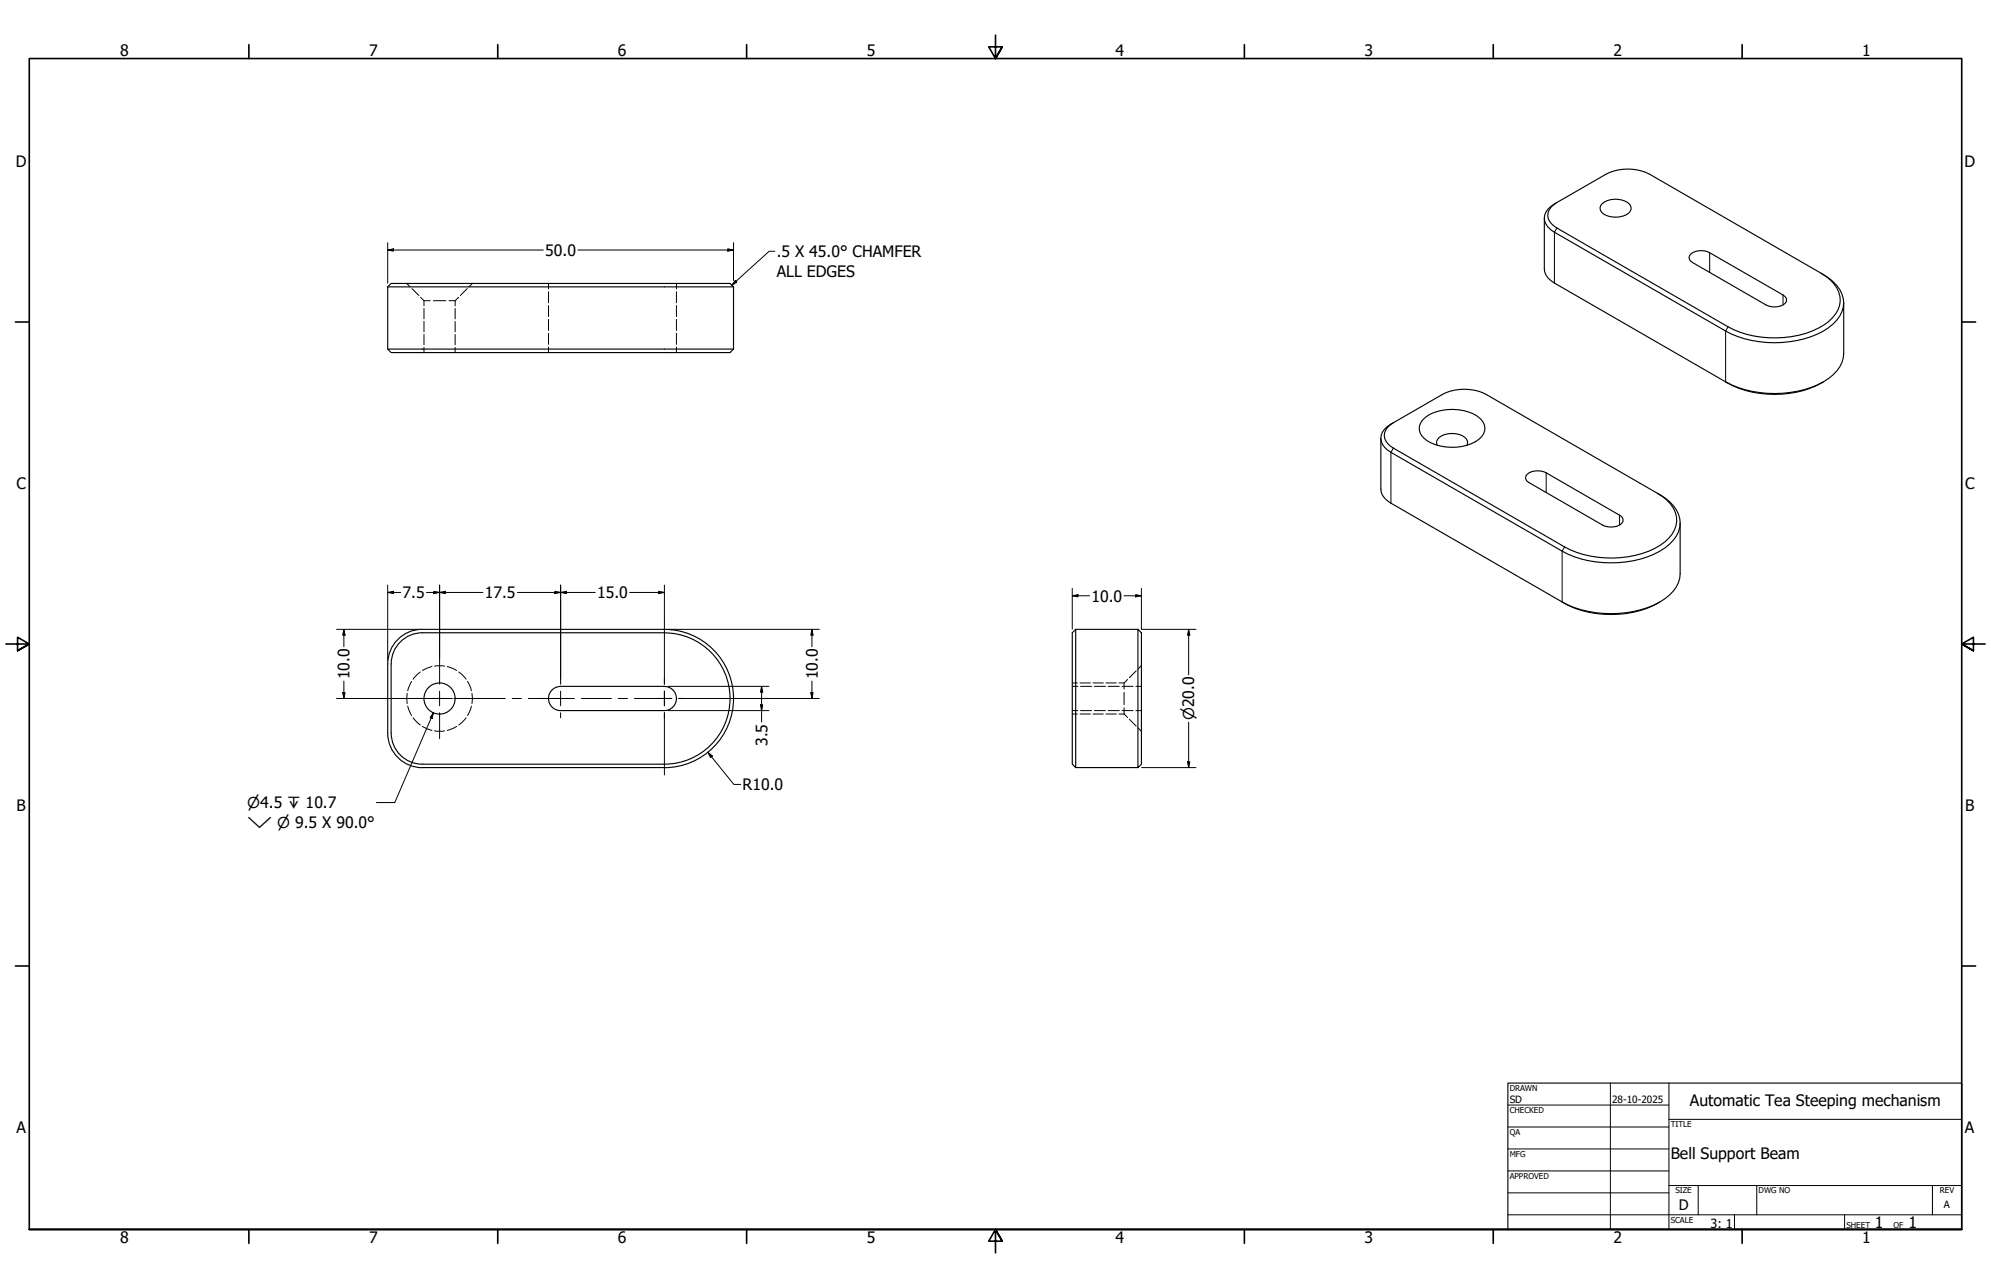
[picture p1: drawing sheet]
<svg xmlns="http://www.w3.org/2000/svg" width="864mm" height="559mm" viewBox="0 0 864 559" stroke-linecap="round" stroke-linejoin="round" font-family="sans-serif">
<!-- layer: Hidden (ANSI) -->
<g fill="none" stroke="#000" stroke-width=".43">
<path d="M176.4 123l1.5 1.5M178.7 125.2l3 3M182.4 129l1.5 1.5M183.9 130.5h2.7M183.9 130.5v2.2M183.9 133.8v4.5M183.9 139.5v4.5M188 130.5h5.4M194.7 130.5h2.7M197.4 130.5v2.2M197.4 133.8v4.5M197.4 139.5v4.5"/>
<path d="M198.9 129l-1.5 1.5M202.7 125.2l-3 3M204.9 123l-1.5 1.5M237.9 123v2.4M237.9 126.6v4.8M237.9 132.6v4.8M237.9 138.6v4.8M293.4 123v2.4M293.4 126.6v4.8M293.4 132.6v4.8M293.4 138.6v4.8M183.9 145.1v4.5"/>
<path d="M183.9 150.7v2.3M197.4 145.1v4.5M197.4 150.7v2.3M237.9 144.6v4.8M237.9 150.6v2.4M293.4 144.6v4.8M293.4 150.6v2.4M178.5 295.6l-1.7 4.1M182.3 291.5l-3.1 3.2M187.4 289.2l-4.2 1.7M188.5 289h4.4M194 289.2l4.1 1.7"/>
<path d="M199 291.5l3.2 3.2M202.8 295.6l1.7 4.1M465.1 297.8h2.4M465.1 296.3h2.2M468.5 296.3h4.5M468.7 297.8h4.8M474.1 296.3h4.5M474.7 297.8h4.8M479.7 296.3h4.5M480.7 297.8h4.8M485.4 296.3h2.2M486.7 297.8h4.8"/>
<path d="M489.1 294.8l-1.5 1.5v2.7M492.7 297.8h2.4M492.8 291l-3 3M495.1 288.8l-1.5 1.5M176.6 300.8v4.5M176.8 306.4l1.7 4M179.2 311.4l3.1 3.1M183.2 315.2l4.2 1.7M188.5 317.1h4.4M198.1 315.2l-4.1 1.7M202.2 311.4l-3.2 3.1M204.5 306.4l-1.7 4"/>
<path d="M204.7 300.8v4.5M465.1 308.3h2.4M465.1 309.8h2.2M468.5 309.8h4.5M468.7 308.3h4.8M474.1 309.8h4.5M474.7 308.3h4.8M479.7 309.8h4.5M480.7 308.3h4.8M485.4 309.8h2.2M486.7 308.3h4.8M487.6 300.4v5.4"/>
<path d="M487.6 307.1v2.7M487.6 309.8l1.5 1.5M489.8 312l3 3M492.7 308.3h2.4M493.6 315.8l1.5 1.5"/>
</g>
<!-- layer: Visible (ANSI) -->
<g fill="none" stroke="#000" stroke-width=".49">
<path d="M669.9 94.6v22.1a7.3 7.3 0 0 0 4.3 6.1l74.3 42.9M671.5 90.7l2.7-2.2 22.3-12.9a21 21 0 0 1 19.1 0l74.2 42.9a16.1 16.1 0 0 1 9.9 12.9 13.8 13.8 0 0 1-6.5 10.8 44.7 44.7 0 0 1-33.4 5.5 39 39 0 0 1-11.3-4.1l-74.3-42.8a6.6 6.6 0 0 1-3.6-8.9zM675.3 87.9a5.9 5.9 0 0 0-3.3 7.9l.8 1.1 2.5 2 74.2 42.9a44.3 44.3 0 0 0 41.5-.7 13.2 13.2 0 0 0 7.1-12.4 15.3 15.3 0 0 0-8.3-10.2M695 88.3a9.5 9.5 0 0 1 11.9 .4 2.77 2.77 0 0 1-1.4 4.4 9.8 9.8 0 0 1-10.9-1.2 2.54 2.54 0 0 1 .4-3.6zM733.3 110.2a7.6 7.6 0 0 1 8.3-.6l31.8 18.4a2.27 2.27 0 0 1 1.5 2.1 2.27 2.27 0 0 1-1.5 2.2 8.2 8.2 0 0 1-7.4 0l-31.8-18.4a2.25 2.25 0 0 1-.9-3.7zM168.2 124.5h150M168.2 124.5l1.5-1.5h147l1.5 1.5M168.2 124.5v26.9M318.2 124.5v26.9M799.7 131.4v22a13.8 13.8 0 0 1-6.5 10.8 44.7 44.7 0 0 1-33.4 5.6 39 39 0 0 1-11.3-4.1M168.2 151.4h150l-1.5 1.6h-147zM748.5 165.7a44.2 44.2 0 0 0 42.4 0"/>
<path d="M598.9 190.1v22.1a7.1 7.1 0 0 0 4.4 6.1l74.3 42.9a44.1 44.1 0 0 0 42.4 0M600.6 186.2l2.7-2.2 22.3-12.8a21.1 21.1 0 0 1 19.1 0l74.2 42.8a15.8 15.8 0 0 1 9.9 12.9 13.6 13.6 0 0 1-6.6 10.8 45.8 45.8 0 0 1-39.4 3.8l-5.2-2.4-74.3-42.8a6.5 6.5 0 0 1-3.6-8.8zM604.4 183.4a5.9 5.9 0 0 0-3.3 7.9l1.9 2.2 1.4 .9 74.2 42.9a44.1 44.1 0 0 0 41.5-.7 13.2 13.2 0 0 0 7.1-12.4 15.1 15.1 0 0 0-8.3-10.2M617 182.2a19.2 19.2 0 0 1 18-4 11.5 11.5 0 0 1 8.8 5.9 6.3 6.3 0 0 1-3.9 7.6 21.3 21.3 0 0 1-22.3-1.6 5.3 5.3 0 0 1-.6-7.9zM623.4 193.2a2.95 2.95 0 0 1 2-4.2 9.5 9.5 0 0 1 10.7 1.5l.4 .9-.3 1.8M662.4 205.8a7.7 7.7 0 0 1 8.3-.7l31.8 18.4a2.24 2.24 0 0 1 1.5 2.2 2.24 2.24 0 0 1-1.5 2.1 8.2 8.2 0 0 1-7.4 0l-31.8-18.4a2.18 2.18 0 0 1-.9-3.6zM728.8 226.9v22a13.6 13.6 0 0 1-6.6 10.8 45.8 45.8 0 0 1-39.4 3.9l-5.2-2.4M288.2 274.6a28.5 28.5 0 0 1 28.5 28.5 28.5 28.5 0 0 1-28.5 28.4M288.2 273a30 30 0 0 1 30 30.1 30 30 0 0 1-30 30M288.2 273h-105a15 15 0 0 0-15 15v30a15 15 0 0 0 15 15.1l105-.1M288.2 274.5h-105a13.5 13.5 0 0 0-13.5 13.5M466.6 273v60l-1.5-1.5v-57z"/>
<path d="M466.6 273h27M493.6 273l1.5 1.5v57l-1.5 1.5zM169.7 288v30M288.2 297.8a5.2 5.2 0 0 1 5.2 5.3 5.2 5.2 0 0 1-5.2 5.2M288.2 297.8h-45a5.2 5.2 0 0 0-5.3 5.3 5.2 5.2 0 0 0 5.3 5.2h45M169.7 318a13.5 13.5 0 0 0 13.5 13.5h105M466.6 333h27"/>
<circle cx="190.7" cy="303.1" r="6.8"/>
</g>
<!-- layer: Visible Narrow (ANSI) -->
<path d="M675.3 98.9l-1.1 1.9v22M741.6 109.6v8.6M773.4 128v4.3M749.5 141.8l-1 1.8v22.1M604.4 194.4l-1.1 1.9v22M670.7 205.1v8.6M678.6 237.3l-1 1.8v22.1M702.5 223.5v4.3" fill="none" stroke="#000" stroke-width=".43"/>
<!-- layer: Border (ANSI) -->
<g fill="none" stroke="#000" stroke-width=".71">
<path d="M107.9 19.4v6M215.9 19.4v6M323.8 19.4v6M431.8 15.2v10.2l-2.9-5.1h5.8l-2.9 5.1 2.9-5.1M539.8 19.4v6M647.7 19.4v6M755.6 19.4v6M6.7 139.7h6M850.9 139.7h6M2.5 279.4h10.2l-5.1-2.9v5.8l5.1-2.9-5.1 2.9M861.1 279.4h-10.2l5.1-2.9v5.8l-5.1-2.9 5.1 2.9M6.7 419.1h6"/>
<path d="M850.9 419.1h6M12.7 533.4v-508h838.2v508h-838.2h838.2M107.9 533.4v6M215.9 533.4v6M323.8 533.4v6M434.7 538.5l-2.9-5.1 2.9 5.1h-5.8l2.9-5.1v10.2M539.8 533.4v6M647.7 533.4v6M755.6 533.4v6"/>
</g>
<!-- layer: Title (ANSI) -->
<g fill="none" stroke="#000" stroke-width=".43">
<path d="M654 479.4h69.9M698.5 469.9v63.5M723.9 469.9v63.5M654 488.9h69.9M654 498.5h69.9M723.9 485.6h127M654 508h69.9M654 517.5h69.9M723.9 514.3h127M736.6 514.3v12.7M762 514.3v12.7M838.2 514.3v12.7"/>
<path d="M654 527h196.9M752.3 527v6.4M800.1 527v6.4"/>
</g>
<path d="M654 469.9h196.9v63.5h-196.9z" fill="none" stroke="#000" stroke-width=".49"/>
<!-- layer: Dimension (ANSI) -->
<g fill="none" stroke="#000" stroke-width=".43">
<path d="M168.2 108.5l2.5-.6v1.1zM168.2 108.5h67.5M168.2 105.3v17.6M250.6 108.5h67.6M315.7 107.9l2.5 .6-2.5 .5zM318.2 105.3v16.4M168.2 257l2.5-.5v1zM168.2 253.9v32.6M168.2 257h5.6M185 257h24.4M188.2 256.5l2.5 .5-2.5 .5zM190.7 257l2.5-.5v1z"/>
<path d="M190.7 253.9v31.7M224.4 257h33.8M240.7 256.5l2.5 .5-2.5 .5zM243.2 257l2.5-.5v1zM243.2 253.9v40.7M273.1 257h15.1M285.7 256.5l2.5 .5-2.5 .5zM288.2 253.9v16M465.1 258.5l2.5-.5v1zM465.1 258.5h7.5M465.1 255.3v17.6M487.5 258.5h7.6"/>
<path d="M492.6 258l2.5 .5-2.5 .5zM495.1 255.3v17.6M146 273h35.6M149.2 273l.5 2.6h-1zM149.2 273v7.6M289.8 273h65.6M352.2 273l.5 2.6h-1zM352.2 273v7.6M495.2 273h23.6M515.6 273l.5 2.6h-1zM515.6 273v19.8M149.2 295.5v7.5"/>
<path d="M289.8 297.8h43.7M330.3 297.8l.5 2.5h-1zM330.3 297.8v15.5M352.2 295.5v7.5M146 303h27.2M148.7 300.5h1l-.5 2.5zM289.8 308.3h43.7M321.3 303h34.1M329.8 305.8h1l-.5 2.5zM351.7 300.5h1l-.5 2.5zM515.6 313.3v19.7M307 326.4l2 1.6-.8 .6z"/>
<path d="M307 326.4l11.3 13.9h3M495.2 333h23.6M515.1 330.6h1l-.5 2.4z"/>
</g>
<g fill="#000">
<path d="M168.2 108.5l2.5-.6v1.1z" fill-rule="evenodd"/>
<path d="M315.7 107.9l2.5 .6-2.5 .5z" fill-rule="evenodd"/>
<path d="M168.2 257l2.5-.5v1z" fill-rule="evenodd"/>
<path d="M188.2 256.5l2.5 .5-2.5 .5z" fill-rule="evenodd"/>
<path d="M190.7 257l2.5-.5v1z" fill-rule="evenodd"/>
<path d="M240.7 256.5l2.5 .5-2.5 .5z" fill-rule="evenodd"/>
<path d="M243.2 257l2.5-.5v1z" fill-rule="evenodd"/>
<path d="M285.7 256.5l2.5 .5-2.5 .5z" fill-rule="evenodd"/>
<path d="M465.1 258.5l2.5-.5v1z" fill-rule="evenodd"/>
<path d="M492.6 258l2.5 .5-2.5 .5z" fill-rule="evenodd"/>
<path d="M149.2 273l.5 2.6h-1z" fill-rule="evenodd"/>
<path d="M352.2 273l.5 2.6h-1z" fill-rule="evenodd"/>
<path d="M515.6 273l.5 2.6h-1z" fill-rule="evenodd"/>
<path d="M148.7 300.5h1l-.5 2.5z" fill-rule="evenodd"/>
<path d="M329.8 305.8h1l-.5 2.5z" fill-rule="evenodd"/>
<path d="M330.3 297.8l.5 2.5h-1z" fill-rule="evenodd"/>
<path d="M351.7 300.5h1l-.5 2.5z" fill-rule="evenodd"/>
<path d="M307 326.4l2 1.6-.8 .6z" fill-rule="evenodd"/>
<path d="M515.1 330.6h1l-.5 2.4z" fill-rule="evenodd"/>
</g>
<!-- layer: Center Mark (ANSI) -->
<g fill="none" stroke="#000" stroke-width=".43">
<path d="M288.2 269.9v27M190.7 285.6v11.3M190.7 299.9v6.3M243.2 294.6v2.3M243.2 299.9v6.3M288.2 299.9v3.1h-3.2M173.2 303h11.3M187.5 303h6.4M190.7 309.2v11.3M196.8 303h11.3M234.7 303h2.3M240 303h6.3"/>
<path d="M243.2 309.2v2.3M288.2 309.2v27M291.4 303h-3.2v3.2M294.4 303h26.9"/>
</g>
<!-- layer: Centerline (ANSI) -->
<path d="M180 303h16.2M199.2 303h4M206.2 303h13M222.2 303h4M229.2 303h13M245.2 303h4M252.2 303h13M268.2 303h4M275.2 303h16.2" fill="none" stroke="#000" stroke-width=".43"/>
<!-- layer: Symbol (ANSI) -->
<path d="M336.1 109h-2.5l-16.2 14.7M318.9 121.7l.7 .7-2.2 1.3zM188 309.2l-.5 2.5-1-.4zM188 309.2l-16.8 39h-7.9" fill="none" stroke="#000" stroke-width=".43"/>
<g fill="#000">
<path d="M318.9 121.7l.7 .7-2.2 1.3z" fill-rule="evenodd"/>
<path d="M188 309.2l-.5 2.5-1-.4z" fill-rule="evenodd"/>
</g>
<g font-size="6.8">
<text x="52.1" y="24.4">8</text>
<text x="160.1" y="24.4">7</text>
<text x="268" y="24.4">6</text>
<text x="376" y="24.4">5</text>
<text x="483.9" y="24.4">4</text>
<text x="591.9" y="24.4">3</text>
<text x="699.8" y="24.4">2</text>
<text x="807.8" y="24.4">1</text>
<text x="6.8" y="72.4">D</text>
<text x="852.1" y="72.4">D</text>
<text x="236.5" y="110.9">50.0</text>
<text x="336.9" y="111.5">.5 X 45.0° CHAMFER</text>
<text x="336.9" y="120.3">ALL EDGES</text>
<text x="7.1" y="212.1">C</text>
<text x="852.3" y="212.1">C</text>
<text x="174.6" y="259.5">7.5</text>
<text x="210.3" y="259.5">17.5</text>
<text x="259" y="259.5">15.0</text>
<text x="473.4" y="261">10.0</text>
<text x="151.7" y="294.7" transform="rotate(-90 151.7 294.7)">10.0</text>
<text x="354.7" y="294.7" transform="rotate(-90 354.7 294.7)">10.0</text>
<text x="332.8" y="323.6" transform="rotate(-90 332.8 323.6)">3.5</text>
<text x="322.1" y="342.8">R10.0</text>
<text x="7.2" y="351.8">B</text>
<text x="852.4" y="351.8">B</text>
<text x="733" y="479.7">Automatic Tea Steeping mechanism</text>
<text x="7.1" y="491.5">A</text>
<text x="852.3" y="491.5">A</text>
<text x="724.7" y="503">Bell Support Beam</text>
<text x="813.3" y="532.6">1</text>
<text x="827.8" y="532.6">1</text>
<text x="52.1" y="539.4">8</text>
<text x="160.1" y="539.4">7</text>
<text x="268" y="539.4">6</text>
<text x="376" y="539.4">5</text>
<text x="483.9" y="539.4">4</text>
<text x="591.9" y="539.4">3</text>
<text x="699.8" y="539.4">2</text>
<text x="807.8" y="539.4">1</text>
</g>
<g font-size="6.5">
<text x="518" y="312.5" transform="rotate(-90 518 312.5)">⌀20.0</text>
<text x="107.2" y="350.7">⌀4.5 ↧ 10.7</text>
<text x="107.2" y="359.4">⌵ ⌀ 9.5 X 90.0°</text>
</g>
<text font-size="6.3" x="728.1" y="524.9">D</text>
<text font-size="5.5" x="741.9" y="532.6">3: 1</text>
<g font-size="4.3">
<text x="654.8" y="478.6">SD</text>
<text x="699.3" y="478.6">28-10-2025</text>
<text x="843.2" y="524.2">A</text>
</g>
<g font-size="3.5">
<text x="654.8" y="473.2">DRAWN</text>
<text x="654.8" y="482.8">CHECKED</text>
<text x="724.7" y="488.9">TITLE</text>
<text x="654.8" y="492.3">QA</text>
<text x="654.8" y="501.8">MFG</text>
<text x="654.8" y="511.4">APPROVED</text>
<text x="726.7" y="517.7">SIZE</text>
<text x="762.8" y="517.7">DWG NO</text>
<text x="841.4" y="517.7">REV</text>
<text x="724.7" y="530.4">SCALE</text>
<text x="800.9" y="532.6">SHEET</text>
<text x="821.3" y="532.6">OF</text>
</g>
</svg>
